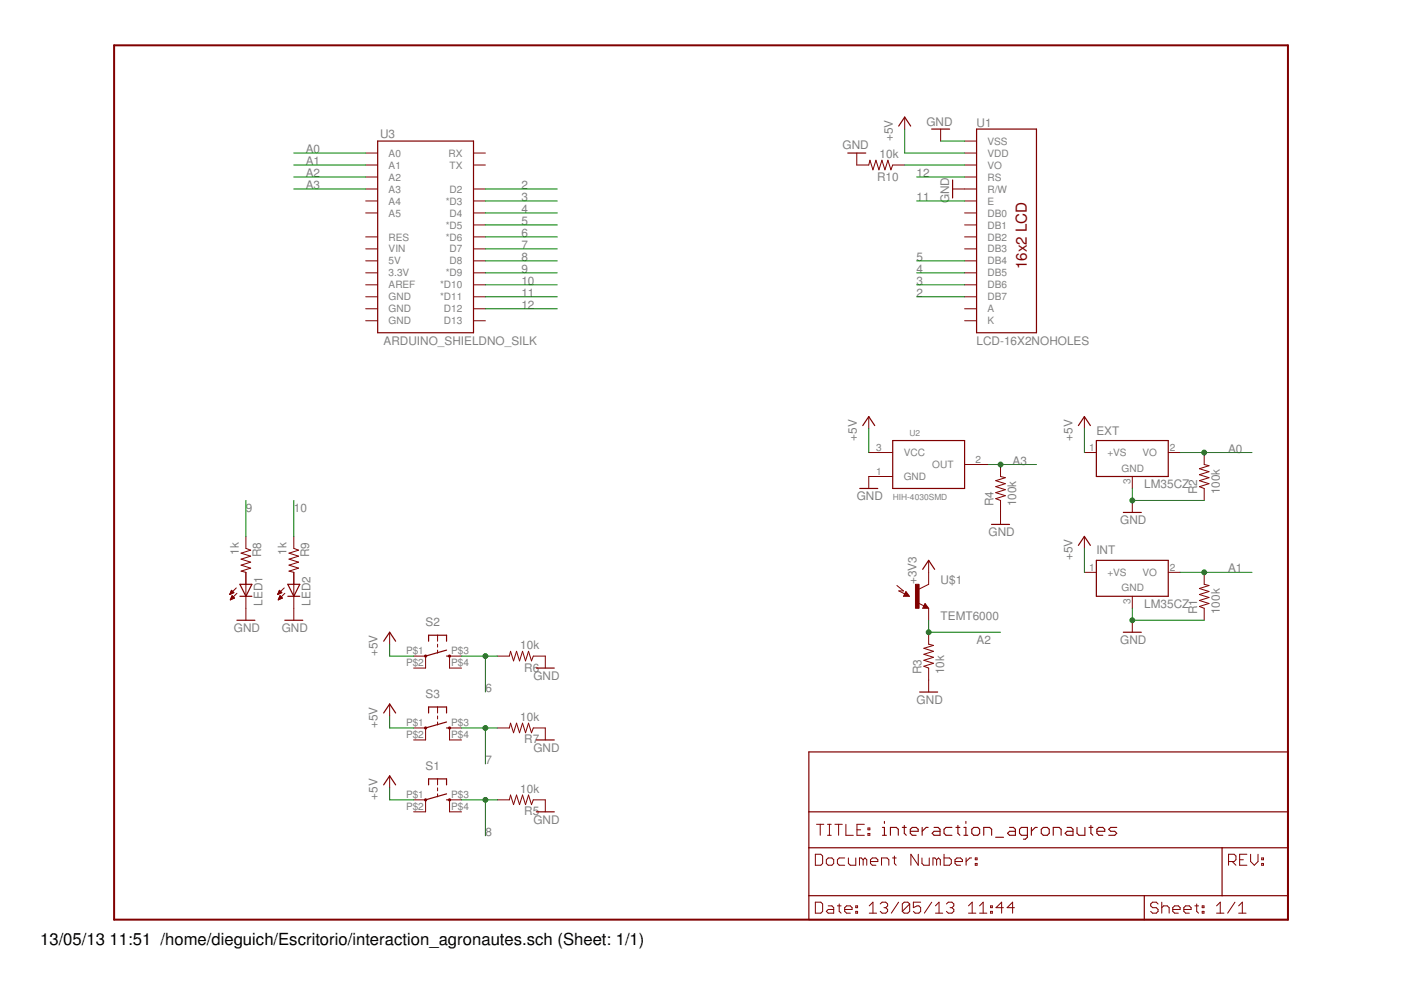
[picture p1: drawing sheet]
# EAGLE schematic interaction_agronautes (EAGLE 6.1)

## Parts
EXT  LM35CZ  [TO92]
INT  LM35CZ  [TO92]
LED1  LED5MM  [LED5MM]
LED2  LED5MM  [LED5MM]
R1  100k  R-US_0204/7  [0204/7]
R2  100k  R-US_0204/7  [0204/7]
R3  10k  R-US_0204/7  [0204/7]
R4  100k  R-US_0204/7  [0204/7]
R5  10k  R-US_0204/7  [0204/7]
R6  10k  R-US_0204/7  [0204/7]
R7  10k  R-US_0204/7  [0204/7]
R8  1k  R-US_0204/7  [0204/7]
R9  1k  R-US_0204/7  [0204/7]
R10  10k  R-US_0204/7  [0204/7]
S1  TAC_SWITCHKSA_SEALED  [KSA_SEALED_TAC_SWITCH]
S2  TAC_SWITCHKSA_SEALED  [KSA_SEALED_TAC_SWITCH]
S3  TAC_SWITCHKSA_SEALED  [KSA_SEALED_TAC_SWITCH]
U1  LCD-16X2NOHOLES  [LCD-16X2_NOHOLES]
U2  HIH-4030SMD  [HIH-4030]
U3  ARDUINO_SHIELDNO_SILK  [DUEMILANOVE_VIAS]
U$1  TEMT6000  [TEMT6000-SEN]

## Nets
2: U1.14(DB7) U3.D2
3: U1.13(DB6) U3.D3(*D3)
4: U1.12(DB5) U3.D4
5: U1.11(DB4) U3.D5(*D5)
6: R6.2 S2.P$3 U3.D6(*D6)
7: R7.2 S3.P$3 U3.D7
8: R5.2 S1.P$3 U3.D8
9: R8.1 U3.D9(*D9)
10: R9.1 U3.D10(*D10)
11: U1.6(E) U3.D11(*D11)
12: U1.4(RS) U3.D12
+3V3: U$1.COLLECTOR(C1)
+5V: EXT.1(+VS) INT.1(+VS) S1.P$1 S2.P$1 S3.P$1 U1.2(VDD) U2.3(VCC)
A0: EXT.2(VO) R2.2 U3.A0
A1: INT.2(VO) R1.2 U3.A1
A2: R3.2 U3.A2 U$1.EMITTER(E1)
A3: R4.2 U2.2(OUT) U3.A3
GND: EXT.3(GND) INT.3(GND) LED1.K(C) LED2.K(C) R1.1 R2.1 R3.1 R4.1 R5.1 R6.1 R7.1 R10.2 U1.1(VSS) U1.5(R/W) U2.1(GND)
N$1: R10.1 U1.3(VO)
Unconnected: LED1.A LED2.A R8.2 R9.2 S1.P$2 S1.P$4 S2.P$2 S2.P$4 S3.P$2 S3.P$4 U1.7(DB0) U1.8(DB1) U1.9(DB2) U1.10(DB3) U3.3.3V U3.5V U3.A4 U3.A5 U3.AREF U3.D13 U3.GND@0(GND) U3.GND@1(GND) U3.GND@2(GND) U3.RES U3.RX U3.TX U3.VIN

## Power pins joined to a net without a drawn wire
A: U1.15(A)
K: U1.16(K)

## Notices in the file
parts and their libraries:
SparkFun-Displays: Licensing: CC v3.0 Share-Alike You are welcome to use this library for commercial purposes.
